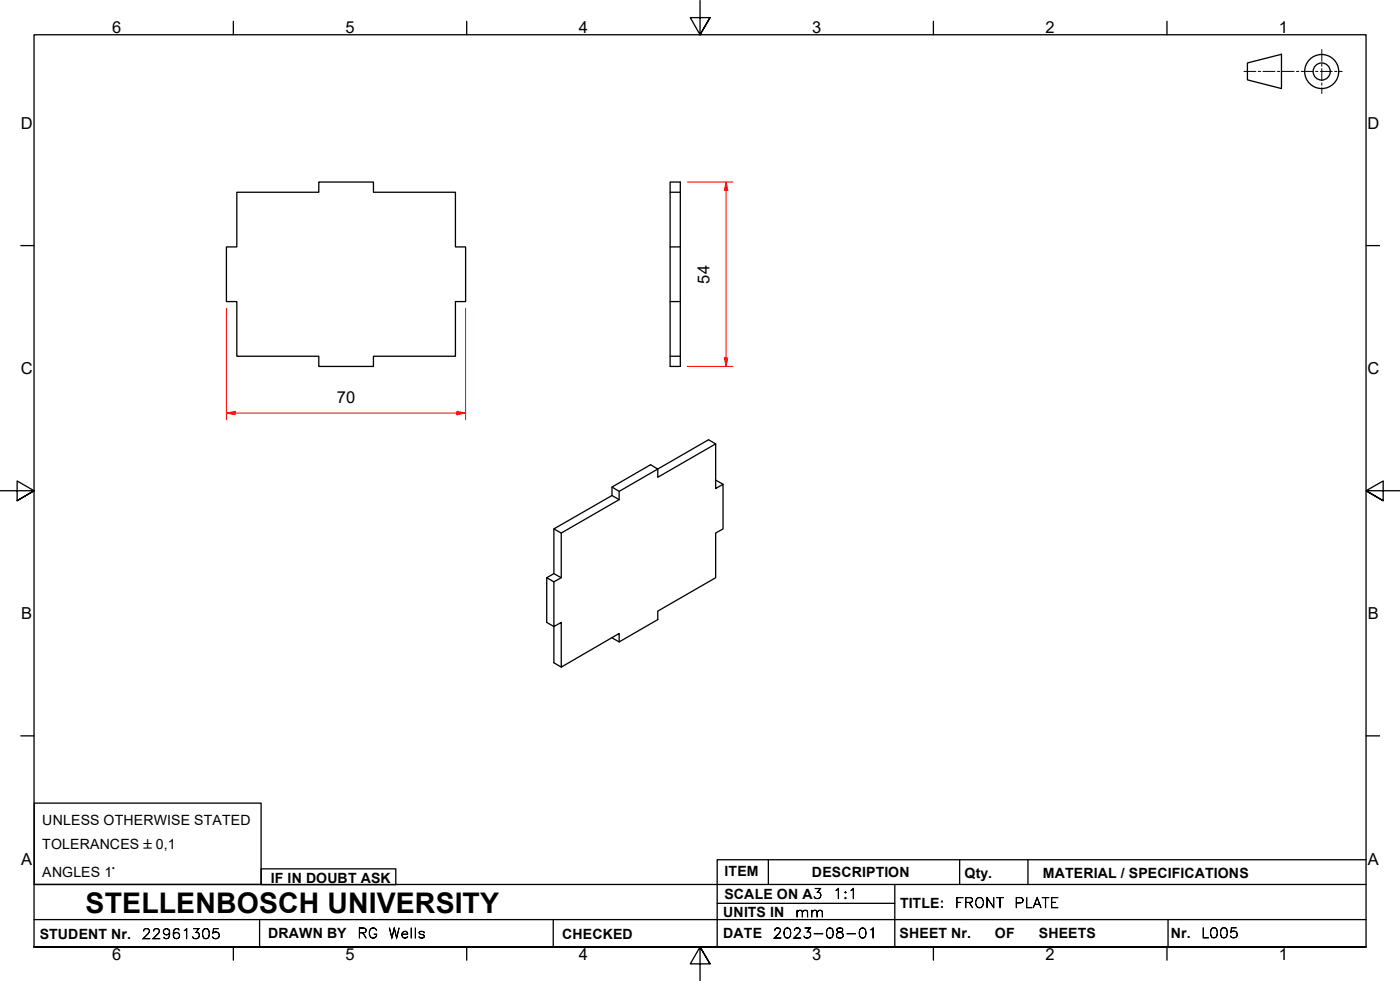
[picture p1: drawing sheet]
<svg xmlns="http://www.w3.org/2000/svg" width="410mm" height="287mm" viewBox="0 0 410 287" stroke-linecap="round" stroke-linejoin="round" font-family="sans-serif">
<!-- layer: Visible Edges(ISO) -->
<g fill="none" stroke="#000" stroke-width=".38">
<path d="M69.3 56.3h24v-3h16v3h24v16h3v16h-3v16h-24v3h-16v-3h-24v-16h-3v-16h3zM196.2 53.3h3v54h-3zM196.2 56.3h3M196.2 72.3h3M196.2 88.3h3M196.2 104.3h3M209.5 129.9l-2-1.2-14.9 8.6-2.1-1.3-11.3 6.6v2.4l-17 9.8v13.1l-2.1 1.2v13.1l2.1 1.2v10.6l2.1 1.3M162.2 154.8l2.1 1.2M164.3 156l17-9.7v-2.5l11.3-6.5v2.4l16.9-9.8v13.1l2.2-1.3v13.1l-2.2 1.2v13.1l-16.9 9.8v2.5l-11.3 6.5v-2.5l-17 9.9v-13.1l-2.1 1.2v-13.1l2.1-1.2zM179.2 142.6l2.1 1.2M179.2 145l2.1 1.3M209.5 140.5l2.2 1.2"/>
<path d="M160.1 169.1l2.1 1.2M162.2 167.9l2.1 1.2M179.2 186.7l2.1 1.2"/>
</g>
<!-- layer: Border_0 -->
<g fill="none" stroke="#000" stroke-width=".38">
<path d="M68.3 6.2v4M136.7 6.2v4M205 .1v10.1l-2.9-5h5.8l-2.9 5 2.9-5M273.3 6.2v4M341.7 6.2v4M6.1 71.9h3.9M400 71.9h3.9M0 143.7h10l-5-2.9v5.8l5-2.9-5 2.9M410 143.7h-10l5-2.9v5.8l-5-2.9 5 2.9M6.1 215.4h3.9M400 215.4h3.9M10 277.2v-267h390v267h-390h390"/>
<path d="M68.3 277.2v3.9M136.7 277.2v3.9M273.3 277.2v3.9M341.7 277.2v3.9M207.9 282.1l-2.9-4.9 2.9 4.9h-5.8l2.9-4.9v10"/>
</g>
<!-- layer: Sketch Geometry(ISO) -->
<g fill="none" stroke="#000" stroke-width=".38">
<path d="M365.3 18.4l9.9-2.5v10l-9.9-2.5zM10 235.1h66.5v23.8h-66.5zM10 258.9h390M76.5 254.3h39.4v4.7h-39.4zM225 251.7v7.2M262 258.9v18.3M281 251.7v7.2M301 251.7v7.2M400 251.7h-190v25.5M10 277.2h390M10 269.2h390M76 269.2v8"/>
<path d="M162 269.2v8M210 264.4h52M342 269.2v8"/>
<circle cx="387" cy="20.9" r="5"/>
<circle cx="387" cy="20.9" r="2.51"/>
</g>
<g fill="none" stroke="#000" stroke-width=".29">
<path d="M387 14.5v3.5M387 18.7v.7M364.2 20.9h3.5M368.4 20.9h.7M369.8 20.9h3.5M374 20.9h.7M375.4 20.9h3.5M379.6 20.9h.7M381 20.9h3.5M385.2 20.9h.7M386.6 20.9h3.5M387 20.1v3.5"/>
<path d="M387 24.3v.7M387 25.7v1.7M390.8 20.9h.7M392.2 20.9h.8"/>
</g>
<!-- layer: Dimensions(ISO) -->
<path d="M66.3 120.9h2.5" fill="none" stroke="#f00" stroke-width=".29"/>
<path d="M66.3 120.9l2.5-.5v1z" fill-rule="evenodd" fill="#f00"/>
<path d="M66.3 120.9l2.5-.5v1zM133.8 120.9h2.5" fill="none" stroke="#f00" stroke-width=".29"/>
<path d="M133.8 120.4l2.5 .5-2.5 .5z" fill-rule="evenodd" fill="#f00"/>
<path d="M212.6 53.3v2.5M66.3 90.2v32.7M136.3 90.2v32.7M68.8 120.9h65M133.8 120.4l2.5 .5-2.5 .5z" fill="none" stroke="#f00" stroke-width=".29"/>
<path d="M212.6 53.3l.5 2.5h-1z" fill-rule="evenodd" fill="#f00"/>
<path d="M212.6 53.3l.5 2.5h-1zM212.6 104.8v2.5" fill="none" stroke="#f00" stroke-width=".29"/>
<path d="M212.1 104.8h1l-.5 2.5z" fill-rule="evenodd" fill="#f00"/>
<path d="M201.2 53.3h13.4M212.6 55.8v49M201.2 107.3h13.4M212.1 104.8h1l-.5 2.5z" fill="none" stroke="#f00" stroke-width=".29"/>
<text font-size="8.3" x="25.1" y="267.2">STELLENBOSCH UNIVERSITY</text>
<g font-size="4.8">
<text x="32.8" y="9.7">6</text>
<text x="101.2" y="9.7">5</text>
<text x="169.5" y="9.7">4</text>
<text x="237.8" y="9.7">3</text>
<text x="306.1" y="9.7">2</text>
<text x="374.5" y="9.7">1</text>
<text x="6.1" y="37.8">D</text>
<text x="400.4" y="37.8">D</text>
<text x="207.8" y="83" transform="rotate(-90 207.8 83)">54</text>
<text x="6.1" y="109.6">C</text>
<text x="400.4" y="109.6">C</text>
<text x="98.6" y="117.9">70</text>
<text x="6.2" y="181.3">B</text>
<text x="400.5" y="181.3">B</text>
<text x="6.2" y="253.1">A</text>
<text x="400.5" y="253.1">A</text>
<text x="32.8" y="281.1">6</text>
<text x="101.2" y="281.1">5</text>
<text x="169.5" y="281.1">4</text>
<text x="237.8" y="281.1">3</text>
<text x="306.1" y="281.1">2</text>
<text x="374.5" y="281.1">1</text>
</g>
<g font-size="4.1">
<text x="12.4" y="241.5">UNLESS OTHERWISE STATED</text>
<text x="12.4" y="248.5">TOLERANCES ±0,1</text>
<text x="12.4" y="256.6">ANGLES 1°</text>
<text x="212.2" y="256.5">ITEM</text>
<text x="237.7" y="256.7">DESCRIPTION</text>
<text x="282.4" y="256.9">Qty.</text>
<text x="305.4" y="256.9">MATERIAL / SPECIFICATIONS</text>
<text x="79.3" y="258.5">IF IN DOUBT ASK</text>
<text x="212.1" y="263">SCALE ON A3</text>
<text x="211.8" y="268.4">UNITS IN</text>
<text x="263.5" y="265.7">TITLE:</text>
<text x="11.6" y="274.8">STUDENT Nr.</text>
<text x="78.5" y="274.6">DRAWN BY</text>
<text x="164.6" y="274.8">CHECKED</text>
<text x="211.8" y="274.6">DATE</text>
<text x="263.4" y="274.6">SHEET Nr.</text>
<text x="291.3" y="274.6">OF</text>
<text x="304.2" y="274.6">SHEETS</text>
<text x="342.8" y="274.5">Nr.</text>
</g>
<g font-size="4">
<text x="243.9" y="263">1:1</text>
<text x="232.8" y="268.4">mm</text>
<text x="279.6" y="265.7">FRONT</text>
<text x="297" y="265.7">PLATE</text>
<text x="41.5" y="274.8">22961305</text>
<text x="104.6" y="274.6">RG</text>
<text x="113.7" y="274.6">Wells</text>
<text x="226.3" y="274.6">2023-08-01</text>
<text x="351.7" y="274.5">L005</text>
</g>
</svg>
